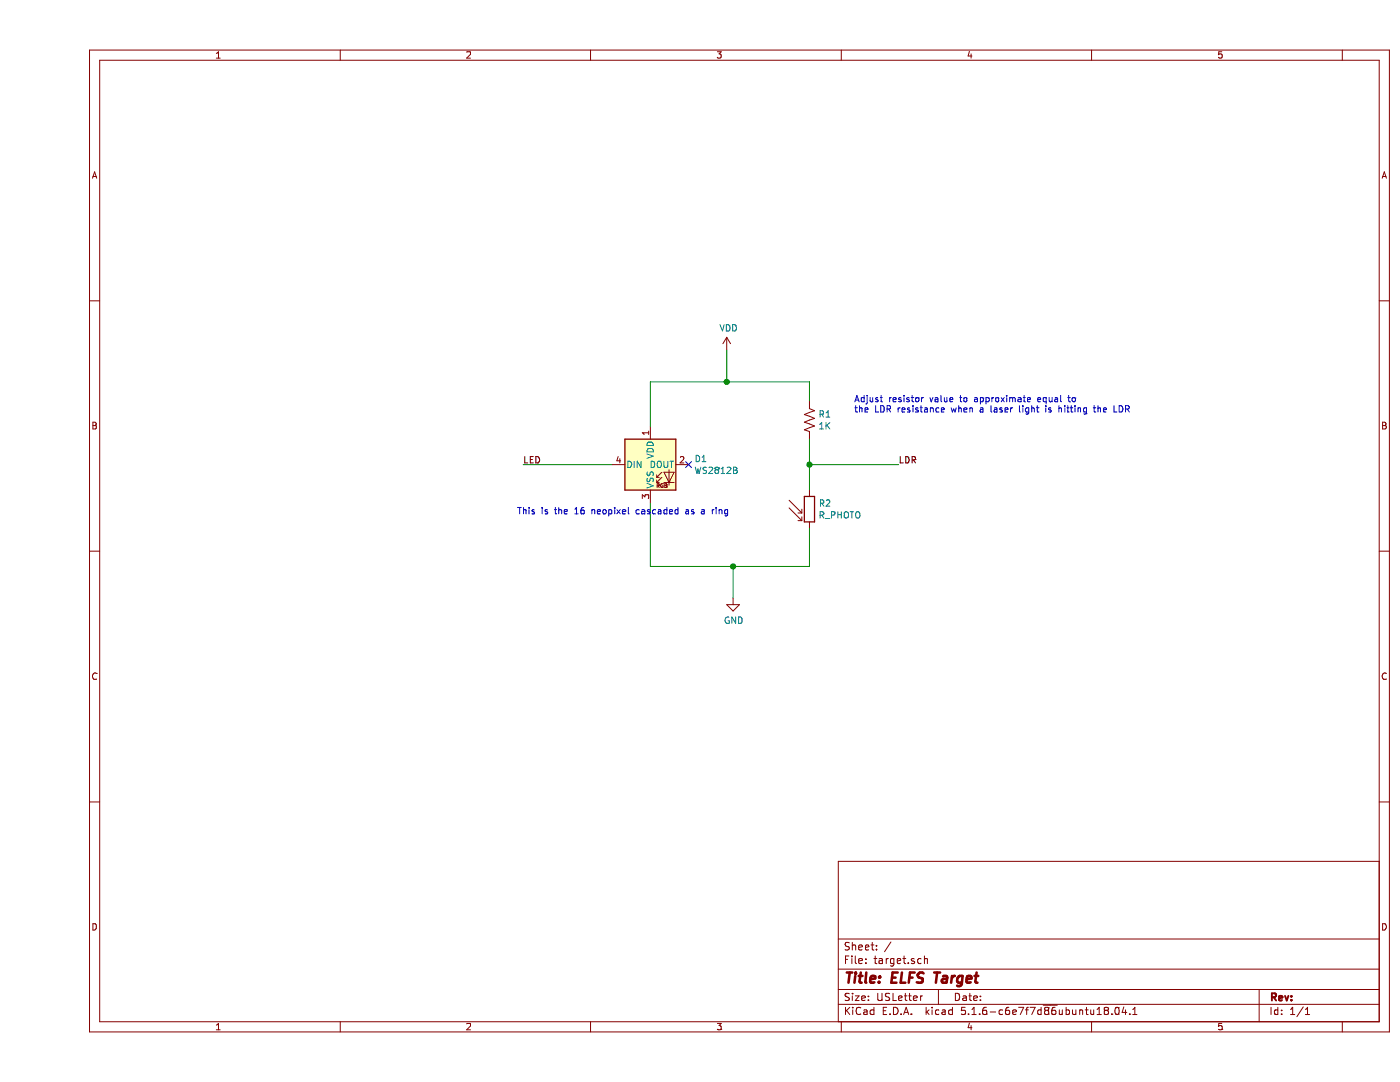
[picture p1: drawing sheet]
EESchema Schematic File Version 4
EELAYER 30 0
EELAYER END
$Descr USLetter 11000 8500
encoding utf-8
Sheet 1 1
Title "ELFS Target"
Date ""
Rev ""
Comp ""
Comment1 ""
Comment2 ""
Comment3 ""
Comment4 ""
$EndDescr
$Comp
L Device:R_PHOTO R2
U 1 1
P 6050 4000
F 0 "R2" H 6120 4046 50  0000 L CNN
F 1 "R_PHOTO" H 6120 3955 50  0000 L CNN
F 2 "" V 6100 3750 50  0001 L CNN
F 3 "~" H 6050 3950 50  0001 C CNN
	1    6050 4000
	1    0    0    -1  
$EndComp
$Comp
L Device:R_US R1
U 1 1
P 6050 3300
F 0 "R1" H 6118 3346 50  0000 L CNN
F 1 "1K" H 6118 3255 50  0000 L CNN
F 2 "" V 6090 3290 50  0001 C CNN
F 3 "~" H 6050 3300 50  0001 C CNN
	1    6050 3300
	1    0    0    -1  
$EndComp
$Comp
L LED:WS2812B D1
U 1 1
P 4800 3650
F 0 "D1" H 5144 3696 50  0000 L CNN
F 1 "WS2812B" H 5144 3605 50  0000 L CNN
F 2 "LED_SMD:LED_WS2812B_PLCC4_5.0x5.0mm_P3.2mm" H 4850 3350 50  0001 L TNN
F 3 "https://cdn-shop.adafruit.com/datasheets/WS2812B.pdf" H 4900 3275 50  0001 L TNN
	1    4800 3650
	1    0    0    -1  
$EndComp
Wire Wire Line
	6050 3450 6050 3650
$Comp
L power:GND #PWR02
U 1 1
P 5450 4700
F 0 "#PWR02" H 5450 4450 50  0001 C CNN
F 1 "GND" H 5455 4527 50  0000 C CNN
F 2 "" H 5450 4700 50  0001 C CNN
F 3 "" H 5450 4700 50  0001 C CNN
	1    5450 4700
	1    0    0    -1  
$EndComp
Wire Wire Line
	6050 4150 6050 4450
Wire Wire Line
	4800 3350 4800 3000
Wire Wire Line
	4800 3000 5400 3000
Wire Wire Line
	6050 3000 6050 3150
Wire Wire Line
	4800 3950 4800 4450
Wire Wire Line
	4800 4450 5450 4450
$Comp
L power:VDD #PWR01
U 1 1
P 5400 2750
F 0 "#PWR01" H 5400 2600 50  0001 C CNN
F 1 "VDD" H 5415 2923 50  0000 C CNN
F 2 "" H 5400 2750 50  0001 C CNN
F 3 "" H 5400 2750 50  0001 C CNN
	1    5400 2750
	1    0    0    -1  
$EndComp
Wire Wire Line
	5400 2750 5400 3000
Connection ~ 5400 3000
Wire Wire Line
	5400 3000 6050 3000
Wire Wire Line
	5450 4700 5450 4450
Connection ~ 5450 4450
Wire Wire Line
	5450 4450 6050 4450
NoConn ~ 5100 3650
Wire Wire Line
	6050 3650 6750 3650
Connection ~ 6050 3650
Wire Wire Line
	6050 3650 6050 3850
Wire Wire Line
	4500 3650 3800 3650
Text Label 3800 3650 0    50   ~ 0
LED
Text Label 6750 3650 0    50   ~ 0
LDR
Text Notes 3750 4050 0    50   ~ 0
This is the 16 neopixel cascaded as a ring
Text Notes 6400 3250 0    50   ~ 0
Adjust resistor value to approximate equal to\nthe LDR resistance when a laser light is hitting the LDR
$EndSCHEMATC
